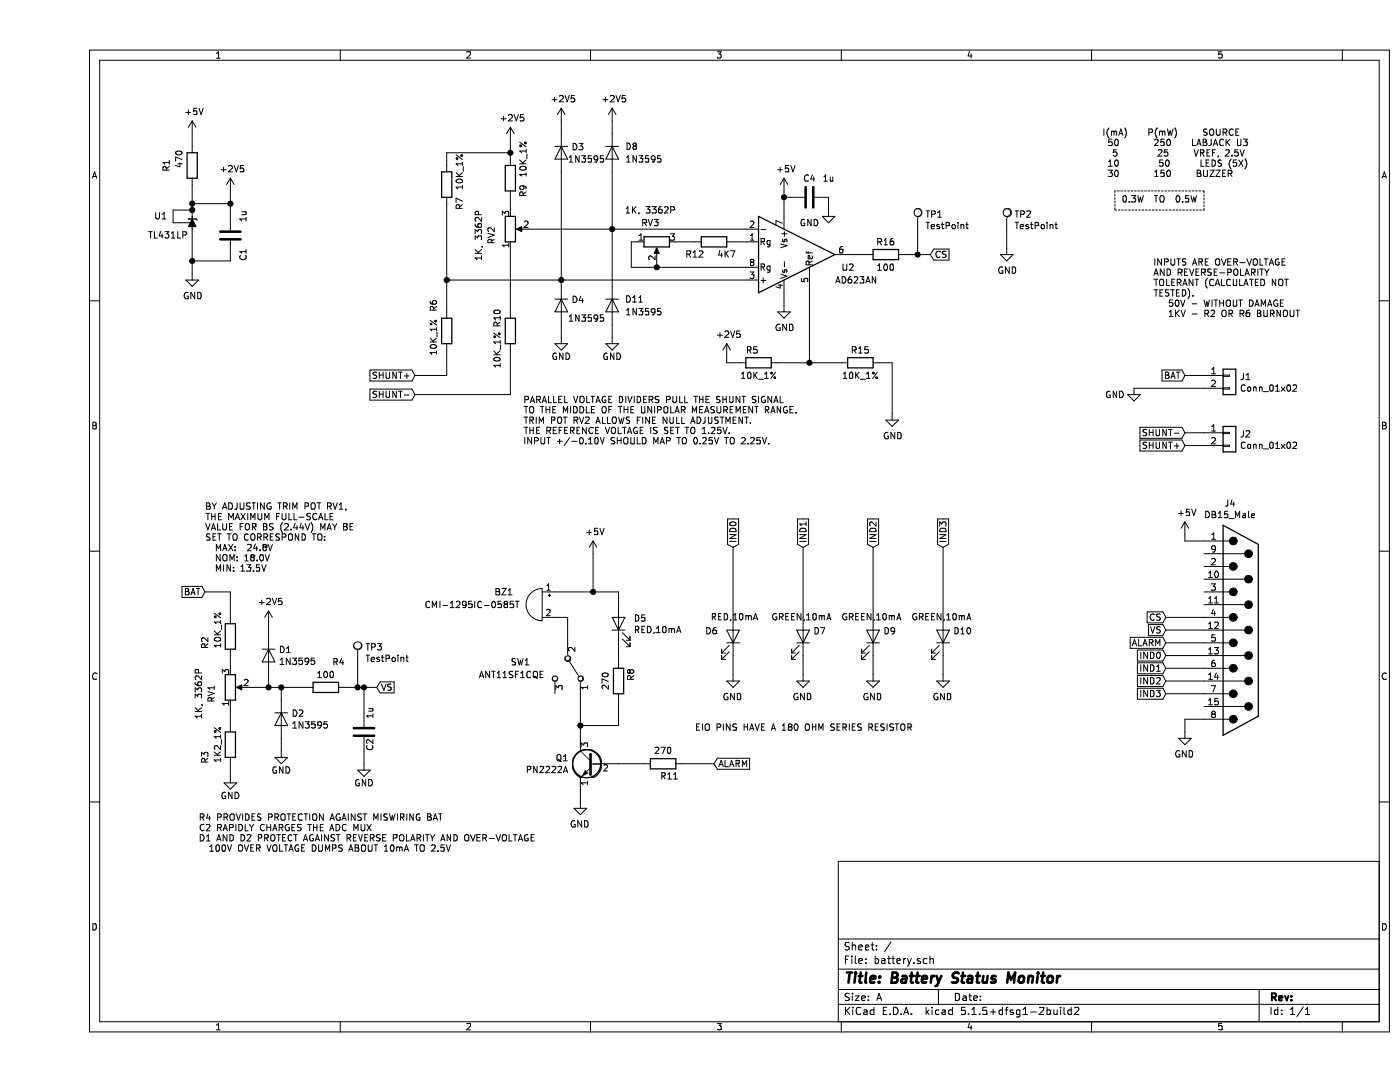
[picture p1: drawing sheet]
EESchema Schematic File Version 4
EELAYER 30 0
EELAYER END
$Descr A 11000 8500
encoding utf-8
Sheet 1 1
Title "Battery Status Monitor"
Date ""
Rev ""
Comp ""
Comment1 ""
Comment2 ""
Comment3 ""
Comment4 ""
$EndDescr
$Comp
L power:+5V #PWR0103
U 1 1
P 5850 1500
F 0 "#PWR0103" H 5850 1350 50  0001 C CNN
F 1 "+5V" H 5865 1673 50  0000 C CNN
F 2 "" H 5850 1500 50  0001 C CNN
F 3 "" H 5850 1500 50  0001 C CNN
	1    5850 1500
	1    0    0    -1  
$EndComp
$Comp
L Device:C C4
U 1 1
P 6050 1550
F 0 "C4" V 5900 1550 50  0000 C CNN
F 1 "1u" V 5900 1700 50  0000 C CNN
F 2 "Capacitor_THT:C_Disc_D3.0mm_W1.6mm_P2.50mm" H 6088 1400 50  0001 C CNN
F 3 "~" H 6050 1550 50  0001 C CNN
	1    6050 1550
	0    1    1    0   
$EndComp
Wire Wire Line
	5850 1500 5850 1550
Wire Wire Line
	5900 1550 5850 1550
Connection ~ 5850 1550
Wire Wire Line
	5850 1550 5850 1700
$Comp
L power:GND #PWR0106
U 1 1
P 6200 1650
F 0 "#PWR0106" H 6200 1400 50  0001 C CNN
F 1 "GND" H 6050 1550 50  0000 C CNN
F 2 "" H 6200 1650 50  0001 C CNN
F 3 "" H 6200 1650 50  0001 C CNN
	1    6200 1650
	1    0    0    -1  
$EndComp
Wire Wire Line
	6200 1550 6200 1650
$Comp
L power:GND #PWR0111
U 1 1
P 8600 3050
F 0 "#PWR0111" H 8600 2800 50  0001 C CNN
F 1 "GND" H 8750 3000 50  0000 C CNN
F 2 "" H 8600 3050 50  0001 C CNN
F 3 "" H 8600 3050 50  0001 C CNN
	1    8600 3050
	-1   0    0    -1  
$EndComp
Text GLabel 9000 3500 0    50   Input ~ 0
SHUNT+
Text GLabel 9000 2950 0    50   Input ~ 0
BAT
Text GLabel 2950 2950 0    50   Input ~ 0
SHUNT+
$Comp
L Reference_Voltage:TL431LP U1
U 1 1
P 1200 1750
F 0 "U1" V 1250 2050 50  0000 R CNN
F 1 "TL431LP" V 1100 2100 50  0000 R CNN
F 2 "Package_TO_SOT_THT:TO-92_Inline_Wide" H 1200 1600 50  0001 C CIN
F 3 "http://www.ti.com/lit/ds/symlink/tl431.pdf" H 1200 1750 50  0001 C CIN
	1    1200 1750
	0    -1   -1   0   
$EndComp
$Comp
L Device:C C1
U 1 1
P 1500 1850
F 0 "C1" V 1600 1700 50  0000 C CNN
F 1 "1u" V 1600 2000 50  0000 C CNN
F 2 "Capacitor_THT:C_Disc_D3.0mm_W1.6mm_P2.50mm" H 1538 1700 50  0001 C CNN
F 3 "~" H 1500 1850 50  0001 C CNN
	1    1500 1850
	1    0    0    -1  
$EndComp
$Comp
L power:GND #PWR0112
U 1 1
P 1200 2150
F 0 "#PWR0112" H 1200 1900 50  0001 C CNN
F 1 "GND" H 1205 1977 50  0000 C CNN
F 2 "" H 1200 2150 50  0001 C CNN
F 3 "" H 1200 2150 50  0001 C CNN
	1    1200 2150
	1    0    0    -1  
$EndComp
$Comp
L power:+5V #PWR0113
U 1 1
P 1200 1050
F 0 "#PWR0113" H 1200 900 50  0001 C CNN
F 1 "+5V" H 1215 1223 50  0000 C CNN
F 2 "" H 1200 1050 50  0001 C CNN
F 3 "" H 1200 1050 50  0001 C CNN
	1    1200 1050
	1    0    0    -1  
$EndComp
$Comp
L Device:R R1
U 1 1
P 1200 1300
F 0 "R1" V 1400 1300 50  0000 C CNN
F 1 "470" V 1300 1350 50  0000 C CNN
F 2 "Resistor_THT:R_Axial_DIN0207_L6.3mm_D2.5mm_P10.16mm_Horizontal" V 1130 1300 50  0001 C CNN
F 3 "~" H 1200 1300 50  0001 C CNN
	1    1200 1300
	-1   0    0    -1  
$EndComp
Wire Wire Line
	1200 1050 1200 1150
Wire Wire Line
	1200 1650 1050 1650
Wire Wire Line
	1050 1650 1050 1750
Wire Wire Line
	1050 1750 1100 1750
Connection ~ 1200 1650
$Comp
L Device:R R5
U 1 1
P 5650 2850
F 0 "R5" V 5550 2900 50  0000 C CNN
F 1 "10K_1%" V 5750 2850 50  0000 C CNN
F 2 "Resistor_THT:R_Axial_DIN0207_L6.3mm_D2.5mm_P10.16mm_Horizontal" V 5580 2850 50  0001 C CNN
F 3 "~" H 5650 2850 50  0001 C CNN
	1    5650 2850
	0    -1   1    0   
$EndComp
Wire Wire Line
	1200 1850 1200 2050
$Comp
L Device:R_POT RV1
U 1 1
P 1500 5400
F 0 "RV1" V 1350 5450 50  0000 C CNN
F 1 "1K, 3362P" V 1250 5450 50  0000 C CNN
F 2 "Potentiometer_THT:Potentiometer_Bourns_3296W_Vertical" H 1500 5400 50  0001 C CNN
F 3 "~" H 1500 5400 50  0001 C CNN
	1    1500 5400
	1    0    0    1   
$EndComp
Text GLabel 1300 4650 0    50   Input ~ 0
BAT
$Comp
L Device:R R2
U 1 1
P 1500 5000
F 0 "R2" V 1300 5050 50  0000 C CNN
F 1 "10K_1%" V 1400 4950 50  0000 C CNN
F 2 "Resistor_THT:R_Axial_DIN0207_L6.3mm_D2.5mm_P10.16mm_Horizontal" V 1430 5000 50  0001 C CNN
F 3 "~" H 1500 5000 50  0001 C CNN
	1    1500 5000
	1    0    0    1   
$EndComp
Wire Wire Line
	1300 4650 1500 4650
Wire Wire Line
	1500 4650 1500 4850
Wire Wire Line
	1500 5150 1500 5250
$Comp
L Device:R R3
U 1 1
P 1500 5850
F 0 "R3" V 1300 5950 50  0000 C CNN
F 1 "1K2_1%" V 1400 5850 50  0000 C CNN
F 2 "Resistor_THT:R_Axial_DIN0207_L6.3mm_D2.5mm_P10.16mm_Horizontal" V 1430 5850 50  0001 C CNN
F 3 "~" H 1500 5850 50  0001 C CNN
	1    1500 5850
	1    0    0    1   
$EndComp
Wire Wire Line
	1500 5550 1500 5700
$Comp
L power:GND #PWR0115
U 1 1
P 1500 6100
F 0 "#PWR0115" H 1500 5850 50  0001 C CNN
F 1 "GND" H 1500 5950 50  0000 C CNN
F 2 "" H 1500 6100 50  0001 C CNN
F 3 "" H 1500 6100 50  0001 C CNN
	1    1500 6100
	1    0    0    -1  
$EndComp
Wire Wire Line
	1500 6000 1500 6100
Text GLabel 2650 5400 2    50   Input ~ 0
VS
$Comp
L Device:C C2
U 1 1
P 2550 5750
F 0 "C2" V 2500 5850 50  0000 C CNN
F 1 "1u" V 2500 5600 50  0000 C CNN
F 2 "Capacitor_THT:C_Disc_D3.0mm_W1.6mm_P2.50mm" H 2588 5600 50  0001 C CNN
F 3 "~" H 2550 5750 50  0001 C CNN
	1    2550 5750
	-1   0    0    1   
$EndComp
$Comp
L power:GND #PWR0116
U 1 1
P 2550 6000
F 0 "#PWR0116" H 2550 5750 50  0001 C CNN
F 1 "GND" H 2550 5850 50  0000 C CNN
F 2 "" H 2550 6000 50  0001 C CNN
F 3 "" H 2550 6000 50  0001 C CNN
	1    2550 6000
	1    0    0    -1  
$EndComp
Wire Wire Line
	2550 5900 2550 6000
$Comp
L Device:D D1
U 1 1
P 1800 5150
F 0 "D1" V 1754 5229 50  0000 L CNN
F 1 "1N3595" V 1845 5229 50  0000 L CNN
F 2 "Diode_THT:D_DO-35_SOD27_P7.62mm_Horizontal" H 1800 5150 50  0001 C CNN
F 3 "~" H 1800 5150 50  0001 C CNN
	1    1800 5150
	0    1    1    0   
$EndComp
$Comp
L Device:D D2
U 1 1
P 1900 5650
F 0 "D2" V 1854 5729 50  0000 L CNN
F 1 "1N3595" V 1945 5729 50  0000 L CNN
F 2 "Diode_THT:D_DO-35_SOD27_P7.62mm_Horizontal" H 1900 5650 50  0001 C CNN
F 3 "~" H 1900 5650 50  0001 C CNN
	1    1900 5650
	0    1    1    0   
$EndComp
Wire Wire Line
	1900 5400 1900 5500
Wire Wire Line
	1800 5300 1800 5400
Wire Wire Line
	1800 5400 1900 5400
$Comp
L power:GND #PWR0117
U 1 1
P 1900 5900
F 0 "#PWR0117" H 1900 5650 50  0001 C CNN
F 1 "GND" H 1900 5750 50  0000 C CNN
F 2 "" H 1900 5900 50  0001 C CNN
F 3 "" H 1900 5900 50  0001 C CNN
	1    1900 5900
	1    0    0    -1  
$EndComp
Wire Wire Line
	1900 5800 1900 5900
Wire Wire Line
	1800 4900 1800 5000
Wire Wire Line
	1200 1600 1500 1600
Wire Wire Line
	1500 1600 1500 1700
Connection ~ 1200 1600
Wire Wire Line
	1200 1600 1200 1650
Wire Wire Line
	1500 2000 1500 2050
Wire Wire Line
	1500 2050 1200 2050
Connection ~ 1200 2050
Wire Wire Line
	1200 1450 1200 1600
Wire Wire Line
	1200 2150 1200 2050
$Comp
L Amplifier_Instrumentation:AD623AN U2
U 1 1
P 5850 2000
F 0 "U2" H 6300 1900 50  0000 L CNN
F 1 "AD623AN" H 6250 1800 50  0000 L CNN
F 2 "Package_DIP:DIP-8_W7.62mm_LongPads" H 5750 2000 50  0001 C CNN
F 3 "https://www.analog.com/media/en/technical-documentation/data-sheets/AD623.pdf" H 6300 1600 50  0001 C CNN
	1    5850 2000
	1    0    0    -1  
$EndComp
$Comp
L power:+2V5 #PWR02
U 1 1
P 1500 1500
F 0 "#PWR02" H 1500 1350 50  0001 C CNN
F 1 "+2V5" H 1515 1673 50  0000 C CNN
F 2 "" H 1500 1500 50  0001 C CNN
F 3 "" H 1500 1500 50  0001 C CNN
	1    1500 1500
	1    0    0    -1  
$EndComp
Wire Wire Line
	1500 1600 1500 1500
Connection ~ 1500 1600
$Comp
L power:GND #PWR011
U 1 1
P 5850 2400
F 0 "#PWR011" H 5850 2150 50  0001 C CNN
F 1 "GND" H 5855 2227 50  0000 C CNN
F 2 "" H 5850 2400 50  0001 C CNN
F 3 "" H 5850 2400 50  0001 C CNN
	1    5850 2400
	1    0    0    -1  
$EndComp
Wire Wire Line
	5850 2400 5850 2300
$Comp
L Device:R R15
U 1 1
P 6450 2850
F 0 "R15" V 6350 2850 50  0000 C CNN
F 1 "10K_1%" V 6550 2850 50  0000 C CNN
F 2 "Resistor_THT:R_Axial_DIN0207_L6.3mm_D2.5mm_P10.16mm_Horizontal" V 6380 2850 50  0001 C CNN
F 3 "~" H 6450 2850 50  0001 C CNN
	1    6450 2850
	0    -1   1    0   
$EndComp
$Comp
L power:GND #PWR013
U 1 1
P 6700 3250
F 0 "#PWR013" H 6700 3000 50  0001 C CNN
F 1 "GND" H 6705 3077 50  0000 C CNN
F 2 "" H 6700 3250 50  0001 C CNN
F 3 "" H 6700 3250 50  0001 C CNN
	1    6700 3250
	1    0    0    -1  
$EndComp
Wire Wire Line
	6700 2850 6600 2850
$Comp
L power:+2V5 #PWR010
U 1 1
P 5400 2800
F 0 "#PWR010" H 5400 2650 50  0001 C CNN
F 1 "+2V5" H 5415 2973 50  0000 C CNN
F 2 "" H 5400 2800 50  0001 C CNN
F 3 "" H 5400 2800 50  0001 C CNN
	1    5400 2800
	1    0    0    -1  
$EndComp
Wire Wire Line
	5400 2800 5400 2850
Wire Wire Line
	5400 2850 5500 2850
$Comp
L Device:R R7
U 1 1
P 3200 1450
F 0 "R7" V 3300 1600 50  0000 C CNN
F 1 "10K_1%" V 3300 1350 50  0000 C CNN
F 2 "Resistor_THT:R_Axial_DIN0207_L6.3mm_D2.5mm_P10.16mm_Horizontal" V 3130 1450 50  0001 C CNN
F 3 "~" H 3200 1450 50  0001 C CNN
	1    3200 1450
	1    0    0    1   
$EndComp
$Comp
L power:+2V5 #PWR07
U 1 1
P 3700 1100
F 0 "#PWR07" H 3700 950 50  0001 C CNN
F 1 "+2V5" H 3715 1273 50  0000 C CNN
F 2 "" H 3700 1100 50  0001 C CNN
F 3 "" H 3700 1100 50  0001 C CNN
	1    3700 1100
	1    0    0    -1  
$EndComp
$Comp
L Device:R R6
U 1 1
P 3200 2600
F 0 "R6" V 3300 2800 50  0000 C CNN
F 1 "10K_1%" V 3300 2550 50  0000 C CNN
F 2 "Resistor_THT:R_Axial_DIN0207_L6.3mm_D2.5mm_P10.16mm_Horizontal" V 3130 2600 50  0001 C CNN
F 3 "~" H 3200 2600 50  0001 C CNN
	1    3200 2600
	-1   0    0    -1  
$EndComp
$Comp
L Device:R R9
U 1 1
P 3700 1400
F 0 "R9" V 3800 1500 50  0000 C CNN
F 1 "10K_1%" V 3800 1250 50  0000 C CNN
F 2 "Resistor_THT:R_Axial_DIN0207_L6.3mm_D2.5mm_P10.16mm_Horizontal" V 3630 1400 50  0001 C CNN
F 3 "~" H 3700 1400 50  0001 C CNN
	1    3700 1400
	1    0    0    1   
$EndComp
Wire Wire Line
	3700 1550 3700 1650
$Comp
L Device:R R10
U 1 1
P 3700 2600
F 0 "R10" V 3800 2700 50  0000 C CNN
F 1 "10K_1%" V 3800 2450 50  0000 C CNN
F 2 "Resistor_THT:R_Axial_DIN0207_L6.3mm_D2.5mm_P10.16mm_Horizontal" V 3630 2600 50  0001 C CNN
F 3 "~" H 3700 2600 50  0001 C CNN
	1    3700 2600
	-1   0    0    -1  
$EndComp
Wire Wire Line
	3700 1100 3700 1200
Wire Wire Line
	3200 1600 3200 2200
Wire Wire Line
	3200 1300 3200 1200
Wire Wire Line
	3200 1200 3700 1200
Connection ~ 3700 1200
Wire Wire Line
	3700 1200 3700 1250
$Comp
L Device:R R12
U 1 1
P 5300 1900
F 0 "R12" V 5200 2050 50  0000 C CNN
F 1 "4K7" V 5200 1800 50  0000 C CNN
F 2 "Resistor_THT:R_Axial_DIN0207_L6.3mm_D2.5mm_P10.16mm_Horizontal" V 5230 1900 50  0001 C CNN
F 3 "~" H 5300 1900 50  0001 C CNN
	1    5300 1900
	0    -1   -1   0   
$EndComp
Wire Wire Line
	5550 1900 5450 1900
Wire Wire Line
	5800 2850 6050 2850
Wire Wire Line
	6050 2300 6050 2850
Connection ~ 6050 2850
$Comp
L Device:R R16
U 1 1
P 6650 2000
F 0 "R16" V 6550 2000 50  0000 C CNN
F 1 "100" V 6750 2000 50  0000 C CNN
F 2 "Resistor_THT:R_Axial_DIN0207_L6.3mm_D2.5mm_P10.16mm_Horizontal" V 6580 2000 50  0001 C CNN
F 3 "~" H 6650 2000 50  0001 C CNN
	1    6650 2000
	0    -1   1    0   
$EndComp
Wire Wire Line
	6350 2000 6500 2000
Text GLabel 7000 2000 2    50   Input ~ 0
CS
Wire Wire Line
	6800 2000 6900 2000
$Comp
L power:+2V5 #PWR01
U 1 1
P 1800 4900
F 0 "#PWR01" H 1800 4750 50  0001 C CNN
F 1 "+2V5" H 1815 5073 50  0000 C CNN
F 2 "" H 1800 4900 50  0001 C CNN
F 3 "" H 1800 4900 50  0001 C CNN
	1    1800 4900
	1    0    0    -1  
$EndComp
$Comp
L power:+2V5 #PWR03
U 1 1
P 4100 950
F 0 "#PWR03" H 4100 800 50  0001 C CNN
F 1 "+2V5" H 4115 1123 50  0000 C CNN
F 2 "" H 4100 950 50  0001 C CNN
F 3 "" H 4100 950 50  0001 C CNN
	1    4100 950 
	1    0    0    -1  
$EndComp
Connection ~ 3200 2200
$Comp
L Device:D D3
U 1 1
P 4100 1200
F 0 "D3" V 4054 1279 50  0000 L CNN
F 1 "1N3595" V 4150 1700 50  0000 L CNN
F 2 "Diode_THT:D_DO-35_SOD27_P7.62mm_Horizontal" H 4100 1200 50  0001 C CNN
F 3 "~" H 4100 1200 50  0001 C CNN
	1    4100 1200
	0    1    1    0   
$EndComp
Wire Wire Line
	4100 950  4100 1050
$Comp
L Device:D D4
U 1 1
P 4100 2400
F 0 "D4" V 4054 2479 50  0000 L CNN
F 1 "1N3595" V 4150 2900 50  0000 L CNN
F 2 "Diode_THT:D_DO-35_SOD27_P7.62mm_Horizontal" H 4100 2400 50  0001 C CNN
F 3 "~" H 4100 2400 50  0001 C CNN
	1    4100 2400
	0    1    1    0   
$EndComp
$Comp
L power:GND #PWR04
U 1 1
P 4100 2650
F 0 "#PWR04" H 4100 2400 50  0001 C CNN
F 1 "GND" H 4100 2500 50  0000 C CNN
F 2 "" H 4100 2650 50  0001 C CNN
F 3 "" H 4100 2650 50  0001 C CNN
	1    4100 2650
	1    0    0    -1  
$EndComp
Wire Wire Line
	4100 2550 4100 2650
Wire Wire Line
	2950 2950 3200 2950
$Comp
L Connector:DB15_Male J4
U 1 1
P 9450 4950
F 0 "J4" H 9355 3958 50  0000 C CNN
F 1 "DB15_Male" H 9355 4049 50  0000 C CNN
F 2 "Connector_Dsub:DSUB-15_Male_Horizontal_P2.77x2.84mm_EdgePinOffset7.70mm_Housed_MountingHolesOffset9.12mm" H 9450 4950 50  0001 C CNN
F 3 " ~" H 9450 4950 50  0001 C CNN
	1    9450 4950
	1    0    0    1   
$EndComp
$Comp
L power:GND #PWR015
U 1 1
P 9000 5750
F 0 "#PWR015" H 9000 5500 50  0001 C CNN
F 1 "GND" H 9005 5577 50  0000 C CNN
F 2 "" H 9000 5750 50  0001 C CNN
F 3 "" H 9000 5750 50  0001 C CNN
	1    9000 5750
	-1   0    0    -1  
$EndComp
Wire Wire Line
	9000 5750 9000 5650
Wire Wire Line
	9000 5650 9150 5650
$Comp
L power:+5V #PWR014
U 1 1
P 9000 4200
F 0 "#PWR014" H 9000 4050 50  0001 C CNN
F 1 "+5V" H 9015 4373 50  0000 C CNN
F 2 "" H 9000 4200 50  0001 C CNN
F 3 "" H 9000 4200 50  0001 C CNN
	1    9000 4200
	1    0    0    -1  
$EndComp
Wire Wire Line
	9000 4200 9000 4250
Wire Wire Line
	9000 4250 9150 4250
Text GLabel 8850 4850 0    50   Input ~ 0
CS
Wire Wire Line
	8850 4850 9150 4850
Text GLabel 8850 4950 0    50   Input ~ 0
VS
Wire Wire Line
	9150 4950 8850 4950
Text GLabel 8850 5050 0    50   Input ~ 0
ALARM
Wire Wire Line
	9150 5050 8850 5050
$Comp
L Device:Buzzer BZ1
U 1 1
P 3950 4750
F 0 "BZ1" H 4250 4850 50  0000 C CNN
F 1 "CMI-1295IC-0585T" H 4500 4750 50  0000 C CNN
F 2 "Buzzer_Beeper:Buzzer_12x9.5RM7.6" V 3925 4850 50  0001 C CNN
F 3 "~" V 3925 4850 50  0001 C CNN
	1    3950 4750
	-1   0    0    -1  
$EndComp
$Comp
L Device:LED D5
U 1 1
P 4550 4900
F 0 "D5" V 4589 4783 50  0000 R CNN
F 1 "RED,10mA" V 4498 4783 50  0000 R CNN
F 2 "LED_THT:LED_D5.0mm" H 4550 4900 50  0001 C CNN
F 3 "~" H 4550 4900 50  0001 C CNN
	1    4550 4900
	0    -1   -1   0   
$EndComp
$Comp
L power:+5V #PWR06
U 1 1
P 4350 4350
F 0 "#PWR06" H 4350 4200 50  0001 C CNN
F 1 "+5V" H 4365 4523 50  0000 C CNN
F 2 "" H 4350 4350 50  0001 C CNN
F 3 "" H 4350 4350 50  0001 C CNN
	1    4350 4350
	1    0    0    -1  
$EndComp
Wire Wire Line
	4350 4350 4350 4650
Wire Wire Line
	4350 4650 4550 4650
Wire Wire Line
	4550 4650 4550 4750
Connection ~ 4350 4650
$Comp
L Device:R R8
U 1 1
P 4550 5350
F 0 "R8" V 4450 5400 50  0000 C CNN
F 1 "270" V 4650 5350 50  0000 C CNN
F 2 "Resistor_THT:R_Axial_DIN0207_L6.3mm_D2.5mm_P10.16mm_Horizontal" V 4480 5350 50  0001 C CNN
F 3 "~" H 4550 5350 50  0001 C CNN
	1    4550 5350
	-1   0    0    -1  
$EndComp
Wire Wire Line
	4550 5050 4550 5200
Wire Wire Line
	4550 5500 4550 5700
Wire Wire Line
	4550 5700 4250 5700
Wire Wire Line
	4250 5700 4250 5800
$Comp
L power:GND #PWR05
U 1 1
P 4250 6300
F 0 "#PWR05" H 4250 6050 50  0001 C CNN
F 1 "GND" H 4255 6127 50  0000 C CNN
F 2 "" H 4250 6300 50  0001 C CNN
F 3 "" H 4250 6300 50  0001 C CNN
	1    4250 6300
	-1   0    0    -1  
$EndComp
Wire Wire Line
	4250 6200 4250 6300
Text GLabel 5300 6000 2    50   Input ~ 0
ALARM
$Comp
L Device:LED D7
U 1 1
P 6000 5000
F 0 "D7" V 6039 5078 50  0000 L CNN
F 1 "GREEN,10mA" V 6150 4750 50  0000 L CNN
F 2 "LED_THT:LED_D5.0mm" H 6000 5000 50  0001 C CNN
F 3 "~" H 6000 5000 50  0001 C CNN
	1    6000 5000
	0    1    -1   0   
$EndComp
$Comp
L power:GND #PWR09
U 1 1
P 5450 5300
F 0 "#PWR09" H 5450 5050 50  0001 C CNN
F 1 "GND" H 5455 5127 50  0000 C CNN
F 2 "" H 5450 5300 50  0001 C CNN
F 3 "" H 5450 5300 50  0001 C CNN
	1    5450 5300
	-1   0    0    -1  
$EndComp
Wire Wire Line
	5450 5150 5450 5300
$Comp
L power:GND #PWR012
U 1 1
P 6000 5300
F 0 "#PWR012" H 6000 5050 50  0001 C CNN
F 1 "GND" H 6005 5127 50  0000 C CNN
F 2 "" H 6000 5300 50  0001 C CNN
F 3 "" H 6000 5300 50  0001 C CNN
	1    6000 5300
	-1   0    0    -1  
$EndComp
Wire Wire Line
	6000 5150 6000 5300
Text GLabel 8850 5150 0    50   Input ~ 0
IND0
Text GLabel 8850 5250 0    50   Input ~ 0
IND1
Wire Wire Line
	9150 5150 8850 5150
Wire Wire Line
	9150 5250 8850 5250
Text GLabel 5450 4300 1    50   Input ~ 0
IND0
Wire Wire Line
	1650 5400 1800 5400
Connection ~ 1800 5400
$Comp
L Device:R R4
U 1 1
P 2250 5400
F 0 "R4" V 2050 5300 50  0000 C CNN
F 1 "100" V 2150 5400 50  0000 C CNN
F 2 "Resistor_THT:R_Axial_DIN0207_L6.3mm_D2.5mm_P10.16mm_Horizontal" V 2180 5400 50  0001 C CNN
F 3 "~" H 2250 5400 50  0001 C CNN
	1    2250 5400
	0    -1   1    0   
$EndComp
Wire Wire Line
	1900 5400 2100 5400
Connection ~ 1900 5400
Wire Wire Line
	2400 5400 2500 5400
Connection ~ 2550 5400
Wire Wire Line
	2550 5400 2650 5400
Wire Wire Line
	2550 5400 2550 5600
Text Notes 1300 4500 0    50   ~ 0
BY ADJUSTING TRIM POT RV1,\nTHE MAXIMUM FULL-SCALE \nVALUE FOR BS (2.44V) MAY BE\nSET TO CORRESPOND TO:\n  MAX:  24.8V\n  NOM: 18.0V\n  MIN: 13.5V
Text Notes 1250 6700 0    50   ~ 0
R4 PROVIDES PROTECTION AGAINST MISWIRING BAT\nC2 RAPIDLY CHARGES THE ADC MUX\nD1 AND D2 PROTECT AGAINST REVERSE POLARITY AND OVER-VOLTAGE\n  100V OVER VOLTAGE DUMPS ABOUT 10mA TO 2.5V
Text Notes 3800 3500 0    50   ~ 0
PARALLEL VOLTAGE DIVIDERS PULL THE SHUNT SIGNAL\nTO THE MIDDLE OF THE UNIPOLAR MEASUREMENT RANGE.  \nTRIM POT RV2 ALLOWS FINE NULL ADJUSTMENT.\nTHE REFERENCE VOLTAGE IS SET TO 1.25V.\nINPUT +/-0.10V SHOULD MAP TO 0.25V TO 2.25V.
Wire Wire Line
	6050 2850 6300 2850
Wire Wire Line
	6700 2850 6700 3250
Wire Wire Line
	3200 2200 4100 2200
Wire Wire Line
	5150 1900 5000 1900
Wire Wire Line
	5550 2100 4850 2100
Wire Wire Line
	4850 2100 4850 2050
Wire Wire Line
	4700 1900 4650 1900
Wire Wire Line
	4650 1900 4650 2100
Wire Wire Line
	4650 2100 4850 2100
Connection ~ 4850 2100
Text GLabel 6000 4300 1    50   Input ~ 0
IND1
Wire Wire Line
	5450 4300 5450 4850
Wire Wire Line
	6000 4300 6000 4850
Text Notes 5150 5750 0    50   ~ 0
EIO PINS HAVE A 180 OHM SERIES RESISTOR
$Comp
L Connector:TestPoint TP1
U 1 1
P 6900 1800
F 0 "TP1" H 6958 1918 50  0000 L CNN
F 1 "TestPoint" H 6958 1827 50  0000 L CNN
F 2 "TestPoint:TestPoint_Loop_D2.60mm_Drill1.6mm_Beaded" H 7100 1800 50  0001 C CNN
F 3 "~" H 7100 1800 50  0001 C CNN
	1    6900 1800
	1    0    0    -1  
$EndComp
Wire Wire Line
	6900 1800 6900 2000
Connection ~ 6900 2000
Wire Wire Line
	6900 2000 7000 2000
$Comp
L Connector:TestPoint TP2
U 1 1
P 7600 1800
F 0 "TP2" H 7658 1918 50  0000 L CNN
F 1 "TestPoint" H 7658 1827 50  0000 L CNN
F 2 "TestPoint:TestPoint_Loop_D2.60mm_Drill1.6mm_Beaded" H 7800 1800 50  0001 C CNN
F 3 "~" H 7800 1800 50  0001 C CNN
	1    7600 1800
	1    0    0    -1  
$EndComp
$Comp
L power:GND #PWR016
U 1 1
P 7600 1950
F 0 "#PWR016" H 7600 1700 50  0001 C CNN
F 1 "GND" H 7605 1777 50  0000 C CNN
F 2 "" H 7600 1950 50  0001 C CNN
F 3 "" H 7600 1950 50  0001 C CNN
	1    7600 1950
	1    0    0    -1  
$EndComp
Wire Wire Line
	7600 1950 7600 1800
$Comp
L Switch:SW_SPDT SW1
U 1 1
P 4150 5250
F 0 "SW1" V 4100 4800 50  0000 L CNN
F 1 "ANT11SF1CQE" V 4200 4550 50  0000 L CNN
F 2 "_batmon:SW_CIT_ANT_SPDT" H 4150 5250 50  0001 C CNN
F 3 "~" H 4150 5250 50  0001 C CNN
	1    4150 5250
	0    1    1    0   
$EndComp
Wire Wire Line
	4050 4650 4350 4650
Wire Wire Line
	4050 4850 4150 4850
Wire Wire Line
	4150 4850 4150 5050
Wire Wire Line
	4250 5450 4250 5700
Connection ~ 4250 5700
$Comp
L Device:LED D9
U 1 1
P 6550 5000
F 0 "D9" V 6589 5078 50  0000 L CNN
F 1 "GREEN,10mA" V 6700 4750 50  0000 L CNN
F 2 "LED_THT:LED_D5.0mm" H 6550 5000 50  0001 C CNN
F 3 "~" H 6550 5000 50  0001 C CNN
	1    6550 5000
	0    1    -1   0   
$EndComp
$Comp
L Device:LED D10
U 1 1
P 7100 5000
F 0 "D10" V 7139 5078 50  0000 L CNN
F 1 "GREEN,10mA" V 7250 4750 50  0000 L CNN
F 2 "LED_THT:LED_D5.0mm" H 7100 5000 50  0001 C CNN
F 3 "~" H 7100 5000 50  0001 C CNN
	1    7100 5000
	0    1    -1   0   
$EndComp
$Comp
L power:GND #PWR017
U 1 1
P 6550 5300
F 0 "#PWR017" H 6550 5050 50  0001 C CNN
F 1 "GND" H 6555 5127 50  0000 C CNN
F 2 "" H 6550 5300 50  0001 C CNN
F 3 "" H 6550 5300 50  0001 C CNN
	1    6550 5300
	-1   0    0    -1  
$EndComp
Wire Wire Line
	6550 5150 6550 5300
$Comp
L power:GND #PWR018
U 1 1
P 7100 5300
F 0 "#PWR018" H 7100 5050 50  0001 C CNN
F 1 "GND" H 7105 5127 50  0000 C CNN
F 2 "" H 7100 5300 50  0001 C CNN
F 3 "" H 7100 5300 50  0001 C CNN
	1    7100 5300
	-1   0    0    -1  
$EndComp
Wire Wire Line
	7100 5150 7100 5300
Text GLabel 6550 4300 1    50   Input ~ 0
IND2
Text GLabel 7100 4300 1    50   Input ~ 0
IND3
Wire Wire Line
	6550 4300 6550 4850
Wire Wire Line
	7100 4300 7100 4850
$Comp
L Device:LED D6
U 1 1
P 5450 5000
F 0 "D6" V 5489 4883 50  0000 R CNN
F 1 "RED,10mA" V 5600 5200 50  0000 R CNN
F 2 "LED_THT:LED_D5.0mm" H 5450 5000 50  0001 C CNN
F 3 "~" H 5450 5000 50  0001 C CNN
	1    5450 5000
	0    1    -1   0   
$EndComp
Text Notes 8350 1400 0    50   ~ 0
I(mA)    P(mW)     SOURCE\n 50       250    LABJACK U3\n  5        25     VREF, 2.5V\n 10        50      LEDS (5X)\n 30       150     BUZZER
Text Notes 8500 1600 0    50   ~ 0
0.3W  TO  0.5W
Wire Notes Line
	8450 1500 8450 1650
Wire Notes Line
	8450 1650 9150 1650
Wire Notes Line
	9150 1650 9150 1500
Wire Notes Line
	9150 1500 8450 1500
Text Notes 8750 2500 0    50   ~ 0
INPUTS ARE OVER-VOLTAGE \nAND REVERSE-POLARITY \nTOLERANT (CALCULATED NOT\nTESTED).\n   50V - WITHOUT DAMAGE\n   1KV - R2 OR R6 BURNOUT
Text GLabel 8850 5350 0    50   Input ~ 0
IND2
Text GLabel 8850 5450 0    50   Input ~ 0
IND3
Wire Wire Line
	9150 5350 8850 5350
Wire Wire Line
	9150 5450 8850 5450
$Comp
L Connector:TestPoint TP3
U 1 1
P 2500 5200
F 0 "TP3" H 2558 5318 50  0000 L CNN
F 1 "TestPoint" H 2558 5227 50  0000 L CNN
F 2 "TestPoint:TestPoint_Loop_D2.60mm_Drill1.6mm_Beaded" H 2700 5200 50  0001 C CNN
F 3 "~" H 2700 5200 50  0001 C CNN
	1    2500 5200
	1    0    0    -1  
$EndComp
Wire Wire Line
	2500 5200 2500 5400
Connection ~ 2500 5400
Wire Wire Line
	2500 5400 2550 5400
Wire Wire Line
	9150 3400 9000 3400
Text GLabel 9000 3400 0    50   Input ~ 0
SHUNT-
Wire Wire Line
	9150 2950 9000 2950
Wire Wire Line
	9150 3500 9000 3500
Wire Wire Line
	9150 3050 8600 3050
Text GLabel 2950 3100 0    50   Input ~ 0
SHUNT-
$Comp
L Device:D D11
U 1 1
P 4500 2400
F 0 "D11" V 4450 2500 50  0000 L CNN
F 1 "1N3595" V 4600 2050 50  0000 L CNN
F 2 "Diode_THT:D_DO-35_SOD27_P7.62mm_Horizontal" H 4500 2400 50  0001 C CNN
F 3 "~" H 4500 2400 50  0001 C CNN
	1    4500 2400
	0    1    1    0   
$EndComp
$Comp
L power:GND #PWR019
U 1 1
P 4500 2650
F 0 "#PWR019" H 4500 2400 50  0001 C CNN
F 1 "GND" H 4500 2500 50  0000 C CNN
F 2 "" H 4500 2650 50  0001 C CNN
F 3 "" H 4500 2650 50  0001 C CNN
	1    4500 2650
	1    0    0    -1  
$EndComp
Wire Wire Line
	4500 2550 4500 2650
$Comp
L power:+2V5 #PWR08
U 1 1
P 4500 950
F 0 "#PWR08" H 4500 800 50  0001 C CNN
F 1 "+2V5" H 4515 1123 50  0000 C CNN
F 2 "" H 4500 950 50  0001 C CNN
F 3 "" H 4500 950 50  0001 C CNN
	1    4500 950 
	1    0    0    -1  
$EndComp
$Comp
L Device:D D8
U 1 1
P 4500 1200
F 0 "D8" V 4450 1300 50  0000 L CNN
F 1 "1N3595" V 4550 850 50  0000 L CNN
F 2 "Diode_THT:D_DO-35_SOD27_P7.62mm_Horizontal" H 4500 1200 50  0001 C CNN
F 3 "~" H 4500 1200 50  0001 C CNN
	1    4500 1200
	0    1    1    0   
$EndComp
Wire Wire Line
	4500 950  4500 1050
Wire Wire Line
	4500 1350 4500 1800
$Comp
L Connector_Generic:Conn_01x02 J1
U 1 1
P 9350 2950
F 0 "J1" H 9430 2942 50  0000 L CNN
F 1 "Conn_01x02" H 9430 2851 50  0000 L CNN
F 2 "TerminalBlock_Phoenix:TerminalBlock_Phoenix_MKDS-1,5-2-5.08_1x02_P5.08mm_Horizontal" H 9350 2950 50  0001 C CNN
F 3 "~" H 9350 2950 50  0001 C CNN
	1    9350 2950
	1    0    0    -1  
$EndComp
$Comp
L Connector_Generic:Conn_01x02 J2
U 1 1
P 9350 3400
F 0 "J2" H 9430 3392 50  0000 L CNN
F 1 "Conn_01x02" H 9430 3301 50  0000 L CNN
F 2 "TerminalBlock_Phoenix:TerminalBlock_Phoenix_MKDS-1,5-2-5.08_1x02_P5.08mm_Horizontal" H 9350 3400 50  0001 C CNN
F 3 "~" H 9350 3400 50  0001 C CNN
	1    9350 3400
	1    0    0    -1  
$EndComp
$Comp
L Device:R_POT RV2
U 1 1
P 3700 1800
F 0 "RV2" V 3550 1850 50  0000 C CNN
F 1 "1K, 3362P" V 3450 1850 50  0000 C CNN
F 2 "Potentiometer_THT:Potentiometer_Bourns_3296W_Vertical" H 3700 1800 50  0001 C CNN
F 3 "~" H 3700 1800 50  0001 C CNN
	1    3700 1800
	1    0    0    1   
$EndComp
$Comp
L Device:R_POT RV3
U 1 1
P 4850 1900
F 0 "RV3" V 4700 1950 50  0000 C CNN
F 1 "1K, 3362P" V 4600 1950 50  0000 C CNN
F 2 "Potentiometer_THT:Potentiometer_Bourns_3296W_Vertical" H 4850 1900 50  0001 C CNN
F 3 "~" H 4850 1900 50  0001 C CNN
	1    4850 1900
	0    -1   1    0   
$EndComp
Connection ~ 4500 1800
Wire Wire Line
	4500 1800 5550 1800
Wire Wire Line
	4500 1800 4500 2250
Wire Wire Line
	3700 1950 3700 2450
Wire Wire Line
	3200 2200 3200 2450
Wire Wire Line
	3200 2950 3200 2750
Wire Wire Line
	3700 3100 3700 2750
Wire Wire Line
	2950 3100 3700 3100
Wire Wire Line
	3850 1800 4500 1800
Wire Wire Line
	4100 1350 4100 2200
Connection ~ 4100 2200
Wire Wire Line
	4100 2250 4100 2200
Wire Wire Line
	4100 2200 5550 2200
$Comp
L Device:R R11
U 1 1
P 4900 6000
F 0 "R11" V 4800 6050 50  0000 C CNN
F 1 "270" V 5000 6000 50  0000 C CNN
F 2 "Resistor_THT:R_Axial_DIN0207_L6.3mm_D2.5mm_P10.16mm_Horizontal" V 4830 6000 50  0001 C CNN
F 3 "~" H 4900 6000 50  0001 C CNN
	1    4900 6000
	0    1    -1   0   
$EndComp
Wire Wire Line
	4550 6000 4750 6000
Wire Wire Line
	5050 6000 5300 6000
$Comp
L Transistor_BJT:PN2222A Q1
U 1 1
P 4350 6000
F 0 "Q1" H 4541 6046 50  0000 L CNN
F 1 "PN2222A" H 4541 5955 50  0000 L CNN
F 2 "Package_TO_SOT_THT:TO-92_Inline_Wide" H 4550 5925 50  0001 L CIN
F 3 "http://www.fairchildsemi.com/ds/PN/PN2222A.pdf" H 4350 6000 50  0001 L CNN
	1    4350 6000
	-1   0    0    -1  
$EndComp
$EndSCHEMATC
